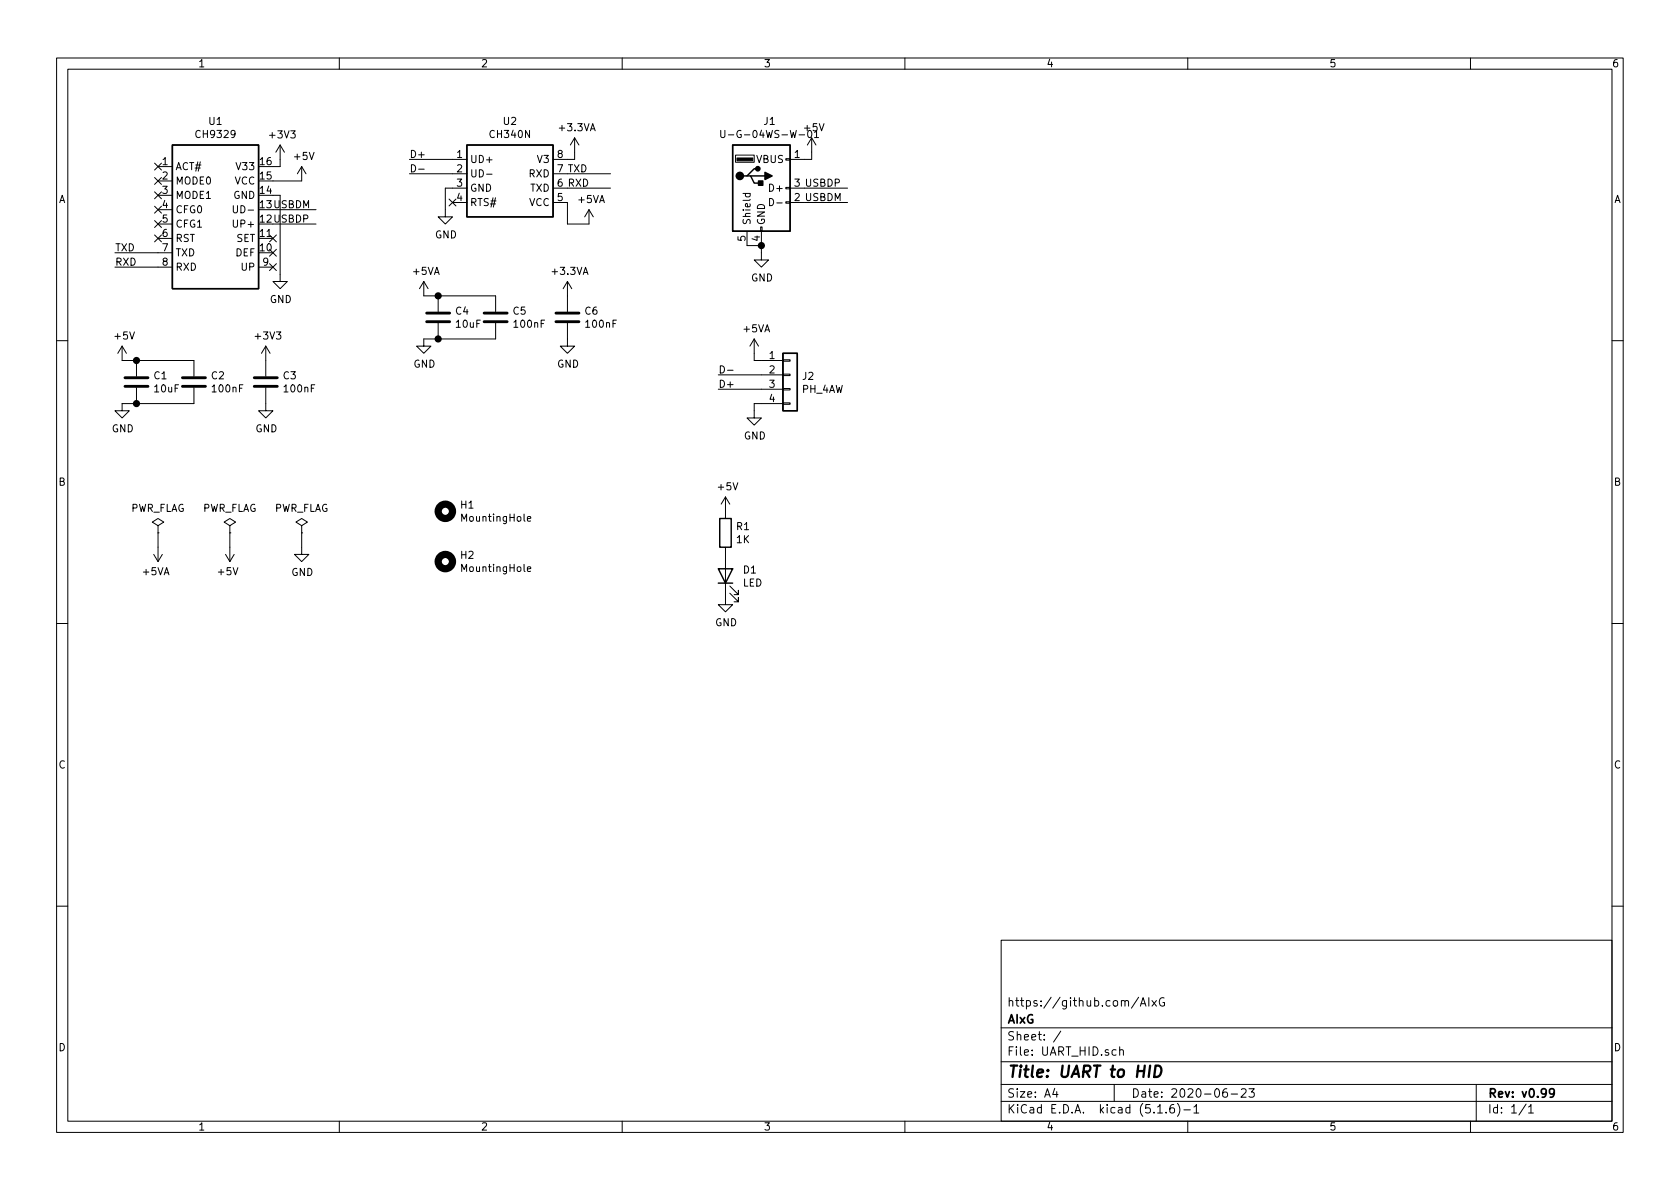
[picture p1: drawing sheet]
<svg xmlns="http://www.w3.org/2000/svg" width="297mm" height="210mm" viewBox="0 0 297 210" stroke-linecap="round" stroke-linejoin="round" font-family="sans-serif">
<g fill="none" stroke="#000" stroke-width=".18">
<path d="M10 10.3h277v189.9h-277zM12 12.2h273v186.1h-273zM60 10.3v1.9M110 10.3v1.9M160 10.3v1.9M210 10.3v1.9M260 10.3v1.9M27.3 39l1.2 1.2M27.3 36.5l1.2 1.2M27.3 33.9l1.2 1.2M27.3 31.4l1.2 1.2M27.3 28.8l1.2 1.3"/>
<path d="M27.9 29.5h2.6M27.9 32h2.6M27.9 34.5h2.6M27.9 37.1h2.6M27.9 39.6h2.6M28.5 39l-1.2 1.2M28.5 36.5l-1.2 1.2M28.5 33.9l-1.2 1.2M28.5 31.4l-1.2 1.2M28.5 28.8l-1.2 1.3M41.2 38.9v1l.3 .3 .4-.1 .1-.2v-1M41.2 36.4v1l.3 .2h.4l.1-.2v-1"/>
<path d="M48.3 34.5h1.2v15.3h1.3l-1.3 1.2-1.2-1.2h1.2M48.3 37.1h7.6M48.3 39.6h7.6M49.5 25.6l-.7 1.3M49.5 25.6v3.9h-1.2M49.5 25.6l.8 1.3M53.3 29.5l-.7 1.2M53.3 29.5v2.5h-5M53.3 29.5l.8 1.2M72.4 28.2h10.1M72.4 30.7h10.1M72.7 29.1a.64 .64 0 0 1 .8 .7 .64 .64 0 0 1-.8 .6z"/>
<path d="M74 29.9h1M79.4 35.2l1.2 1.2M80 35.8h2.5M80.6 35.2l-1.2 1.2M82.5 33.3h-3.8v5h1.3l-1.3 1.3-1.2-1.3h1.2M86 30.8h1M97.8 35.8h2.5v3.8h3.8v-2.5M97.8 33.3h10.1M97.8 30.7h10.1M101.6 24.4l-.8 1.2M101.6 24.4v3.8h-3.8M101.6 24.4l.8 1.2"/>
<path d="M104.1 37.1l-.7 1.2M104.1 37.1l.8 1.2M127.4 23.1v1l.3 .2h.3l.2-.2v-1M128.8 23.8h.9M130 27.4h3.3v1.3h-3.3zM131.4 34.2h1.2M131.9 34.2l-.1 .4 .2 .2 .6-.1v-.5M136.1 35.1a.64 .64 0 0 1 .7 .6 .64 .64 0 0 1-.7 .7zM137.3 35.9h1M138.9 35.7h.8v.2h-.8zM138.9 33.1h.8v.3h-.8zM138.9 28.1h.8v.2h-.8z"/>
<path d="M139.7 35.8h10.2M139.7 33.3h10.2M142.9 23.2l.2-.1a.67 .67 0 0 1 .5 .6 .67 .67 0 0 1-.5 .6l-.3-.2v-.3zM143.5 24.4l-.8 1.2M143.5 24.4v3.8h-3.8M143.5 24.4l.8 1.2M144 23.4l.4-.3v1.2M144 24.3h.7M20.3 44.7h10.2M20.3 47.2h10.2M27.3 41.5l1.2 1.3M27.9 42.2h2.6"/>
<path d="M28.5 41.5l-1.2 1.3M45.7 47.2h2.6M47.7 41.5l1.2 1.3M47.7 44.1l1.2 1.2M47.7 46.6l1.2 1.2M48.9 41.5l-1.2 1.3M48.9 44.1l-1.2 1.2M48.9 46.6l-1.2 1.2M74.9 49.8v2.5h12.7v2.8M74.9 49.8l-.7 1.2M74.9 49.8l.8 1.2M77.5 52.3v2.8"/>
<path d="M77.5 57.1v2.8M87.6 57.1v2.8h-12.7v1.3h1.3l-1.3 1.3-1.2-1.3h1.2M100.3 57.1v4.1h1.3l-1.3 1.3-1.2-1.3h1.2M100.3 49.8v5.3M100.3 49.8l-.7 1.2M100.3 49.8l.8 1.2M132.1 40.9v2.5h2.5M133.3 59.9l-.7 1.3M133.3 59.9v3.8h5.1M133.3 59.9l.8 1.3M134.5 40.1h.2v.8h-.2zM134.6 40.9v5.1h1.3l-1.3 1.2-1.3-1.2h1.3"/>
<path d="M10 60.2h2M21.6 61.2v2.5h12.7v2.8M21.6 61.2l-.8 1.3M21.6 61.2l.8 1.3M24.1 63.7v2.8M24.1 68.6v2.8M34.3 68.6v2.8h-12.7v1.2h1.3l-1.3 1.3-1.3-1.3h1.3M47 68.6v4h1.3l-1.3 1.3-1.3-1.3h1.3M47 61.2v5.3M47 61.2l-.8 1.3M47 61.2l.8 1.3M127 66.3h11.4"/>
<path d="M127 68.8h11.4M127.4 64.7a.64 .64 0 0 1 .7 .6 .64 .64 0 0 1-.7 .7zM128.6 65.5h1M138.4 71.2h1.3v.3h-1.3zM138.4 68.7h1.3v.3h-1.3zM138.4 63.6h1.3v.3h-1.3zM138.4 66.2h1.3v.2h-1.3zM138.4 71.4h-5.1v2.5h1.3l-1.3 1.3-1.2-1.3h1.2M285 60.2h2M27.2 98l.7 1.3M27.9 93l1.1-.7-1.1-.6-1 .6 1 .7v1.2M27.9 94.2h.1"/>
<path d="M27.9 94.2v5.1M28.7 98l-.8 1.3M39.9 98l.7 1.3M40.6 93l1.1-.7-1.1-.6-1 .6 1 .7v1.2M40.6 94.2h.1M40.6 94.2v5.1M41.4 98l-.8 1.3M53.3 94.2v3.8h1.3l-1.3 1.3-1.2-1.3h1.2M53.3 93l1.1-.7-1.1-.6-1 .6 1 .7v1.2M53.3 94.2h.1M93.2 91.7l.7-.1-.1-.2-.4-.1-.2 .2 .1 .6h.5M128.3 96.8v10.1h1.2l-1.2 1.3-1.3-1.3h1.3"/>
<path d="M128.3 87.9v3.8M128.3 87.9l-.8 1.2M128.3 87.9l.7 1.2M10 110.3h2M93.2 100.6l.7-.1-.1-.2-.4-.1-.2 .2 .1 .6h.5M129 104.9l1.6 1.5v-.7v.7h-.8M129 103.6l1.6 1.6v-.8v.8h-.8M285 110.3h2M10 160.2h2M177 166.3h108v32h-108zM201.3 176.3l-1.2 2M201.6 177.9l.5-1.5 .5 1.5"/>
<path d="M201.8 177.5h.7M203.1 176.4v1.5M203.7 176.9l.8 1M204.5 176.9l-.8 1M205.8 176.5a.73 .73 0 0 0-.9 .5 .73 .73 0 0 0 .6 .9l.4-.1v-.5h-.3M285 160.2h2M60 198.3v1.9M110 198.3v1.9M160 198.3v1.9M177 194.8h108M177 191.8h108M177 187.8h108"/>
<path d="M177 181.8h108M186.5 192.5l-.4 1h1M186.8 193v1M187.6 182.3l-1.3 2M197 191.8v3M198 185.7a.37 .37 0 0 1 .6 .1v.8M198 185.1v1.5M204.7 196.8h.8M206.2 196.7v.1M207.5 195.3a.59 .59 0 0 0-.7 .7v.5l.2 .2 .4 .1 .2-.1 .1-.5-.2-.2-.4-.1-.3 .3M208.2 195.1a1.71 1.71 0 0 1 0 2.3M209.3 196.3h1.2"/>
<path d="M210 198.3v1.9M211.1 195.8l.4-.5v1.5M211.1 196.8h.9M216.9 192.5a.62 .62 0 0 0-.7 .7l.1 .7 .2 .1 .5-.1v-.5l-.1-.2-.4-.1-.3 .3M217.7 193.5h1.1M219.5 192.7l.2-.2h.3l.3 .2v.3v.2l-.9 .8h.9M220.8 192.5h1l-.5 .6 .4 .1v.7l-.2 .1-.7-.1M260 198.3v1.9M261 191.8v6.5M269.8 195.2l-1.2 2M270.3 195.8l.4-.5v1.5M270.3 196.8h.8"/>
</g>
<path d="M274.8 193.2l-.1 .2a.48 .48 0 0 1-.7-.1v-.6a.48 .48 0 0 1 .7-.1v.1a1.19 1.19 0 0 1-.2 1.2l-.4 .1" fill="none" stroke="#000" stroke-width=".3"/>
<path d="M204.3 188.4h.5a1.09 1.09 0 0 1 .6 1.1 1.09 1.09 0 0 1-.9 .9h-.4z" fill="none" stroke="#000" stroke-width=".41"/>
<path d="M30.5 25.6h15.2v25.4h-15.2zM82.5 25.6h15.3v12.7h-15.3zM129.5 25.6h10.2v15.3h-10.2zM132.1 31.1h.6l.6 1.3h1.3M132.7 31.1h2.6M134 29.8h-.7l-1.2 1.3h-.7M138.4 62.5h2.6v10.1h-2.6zM127.3 91.7h2v5.1h-2zM127 100.6h2.5l-1.2 2.5zM127 103.1h2.5" fill="none" stroke="#000" stroke-width=".25"/>
<path d="M75.4 56.9h4.1M75.4 55.4h4.1M85.6 56.9h4.1M85.6 55.4h4.1M98.3 56.9h4.1M98.3 55.4h4.1M22.1 68.3h4.1M22.1 66.8h4.1M32.3 68.3h4M32.3 66.8h4M45 68.3h4M45 66.8h4" fill="none" stroke="#000" stroke-width=".51"/>
<g fill="#000" stroke="#000" stroke-width=".25">
<path d="M134.1 32h.8v.8h-.8zM135.3 30.5l1.2 .6-1.2 .6z"/>
<circle cx="130.8" cy="31.1" r=".63"/>
<circle cx="134" cy="29.8" r=".38"/>
<circle cx="77.5" cy="59.9" r=".51"/>
<circle cx="77.5" cy="52.3" r=".51"/>
<circle cx="134.6" cy="43.4" r=".51"/>
<circle cx="24.1" cy="63.7" r=".51"/>
<circle cx="24.1" cy="71.4" r=".51"/>
</g>
<path d="M130.3 27.9h2.8v.5h-2.8z" fill="#000" stroke="#000" stroke-width=".18"/>
<g fill="none" stroke="#000" stroke-width="1.3">
<circle cx="78.7" cy="90.4" r="1.27"/>
<circle cx="78.7" cy="99.3" r="1.27"/>
</g>
<text font-size="2.8" x="178" y="190.5">Title: UART to HID</text>
<g font-size="2.1">
<text x="178" y="178">https://github.com/AIxG</text>
<text x="178" y="184">Sheet: /</text>
<text x="178" y="181">AIxG</text>
<text x="178" y="186.7">File: UART_HID.sch</text>
<text x="178" y="196.9">KiCad E.D.A. kicad (5.1.6)-1</text>
<text x="178" y="194.1">Size: A4</text>
<text x="200" y="194.1">Date: 2020-06-23</text>
<text x="263" y="194.1">Rev: v0.99</text>
<text x="263" y="196.9">Id: 1/1</text>
</g>
<g font-size="1.8">
<text x="35" y="11.9">1</text>
<text x="85" y="11.9">2</text>
<text x="135" y="11.9">3</text>
<text x="185" y="11.9">4</text>
<text x="235" y="11.9">5</text>
<text x="285" y="11.9">6</text>
<text x="37" y="22.1">U1</text>
<text x="89.1" y="22.1">U2</text>
<text x="99" y="23.2">+3.3VA</text>
<text x="135.1" y="22.1">J1</text>
<text x="142.3" y="23.2">+5V</text>
<text x="28.7" y="29.2">1</text>
<text x="34.9" y="24.4">CH9329</text>
<text x="46" y="29.2">16</text>
<text x="47.8" y="24.5">+3V3</text>
<text x="52.1" y="28.3">+5V</text>
<text x="72.4" y="27.9">D+</text>
<text x="80.8" y="27.9">1</text>
<text x="83.1" y="28.8">UD+</text>
<text x="86.8" y="24.4">CH340N</text>
<text x="95.1" y="28.8">V3</text>
<text x="98.6" y="27.9">8</text>
<text x="129.3" y="24.4">U-G-04WS-W-01</text>
<text x="133.8" y="28.8">VBUS</text>
<text x="140.5" y="27.9">1</text>
<text x="10.4" y="35.9">A</text>
<text x="28.7" y="31.7">2</text>
<text x="28.7" y="34.3">3</text>
<text x="31" y="30.1">ACT#</text>
<text x="31" y="32.6">MODE0</text>
<text x="31" y="35.2">MODE1</text>
<text x="41.3" y="35.2">GND</text>
<text x="41.5" y="32.6">VCC</text>
<text x="42.1" y="30.1">V33</text>
<text x="46" y="34.3">14</text>
<text x="46" y="31.7">15</text>
<text x="80.8" y="30.5">2</text>
<text x="80.8" y="33">3</text>
<text x="80.8" y="35.6">4</text>
<text x="83.1" y="31.4">UD-</text>
<text x="83.1" y="33.9">GND</text>
<text x="93.5" y="31.4">RXD</text>
<text x="93.8" y="33.9">TXD</text>
<text x="98.6" y="35.6">5</text>
<text x="98.6" y="33">6 RXD</text>
<text x="98.6" y="30.5">7 TXD</text>
<text x="102.3" y="35.9">+5VA</text>
<text x="136.4" y="33.9">D+</text>
<text x="140.5" y="35.6">2 USBDM</text>
<text x="140.5" y="33">3 USBDP</text>
<text x="285.4" y="35.9">A</text>
<text x="28.7" y="36.8">4</text>
<text x="28.7" y="39.4">5</text>
<text x="28.7" y="41.9">6</text>
<text x="31" y="37.7">CFG0</text>
<text x="31" y="40.3">CFG1</text>
<text x="41.7" y="40.3">UP+</text>
<text x="42.1" y="37.7">UD-</text>
<text x="46" y="41.9">11</text>
<text x="46" y="39.4">12USBDP</text>
<text x="46" y="36.8">13USBDM</text>
<text x="83.1" y="36.4">RTS#</text>
<text x="93.5" y="36.4">VCC</text>
<text x="132.7" y="39.9" transform="rotate(-90 132.7 39.9)">Shield</text>
<text x="135.3" y="39.9" transform="rotate(-90 135.3 39.9)">GND</text>
<text x="20.3" y="47">RXD</text>
<text x="20.3" y="44.4">TXD</text>
<text x="28.7" y="44.4">7</text>
<text x="28.7" y="47">8</text>
<text x="31" y="42.8">RST</text>
<text x="31" y="45.3">TXD</text>
<text x="31" y="47.9">RXD</text>
<text x="41.7" y="45.3">DEF</text>
<text x="41.8" y="42.8">SET</text>
<text x="42.7" y="47.9">UP</text>
<text x="46" y="44.4">10</text>
<text x="46.5" y="47">9</text>
<text x="76.9" y="42.2">GND</text>
<text x="131.8" y="42.6" transform="rotate(-90 131.8 42.6)">5</text>
<text x="134.4" y="42.6" transform="rotate(-90 134.4 42.6)">4</text>
<text x="47.7" y="53.6">GND</text>
<text x="73.1" y="48.6">+5VA</text>
<text x="97.7" y="48.6">+3.3VA</text>
<text x="132.8" y="49.8">GND</text>
<text x="80.6" y="55.6">C4</text>
<text x="80.7" y="58">10uF</text>
<text x="90.8" y="55.6">C5</text>
<text x="91" y="58">100nF</text>
<text x="103.5" y="55.6">C6</text>
<text x="103.7" y="58">100nF</text>
<text x="131.5" y="58.8">+5VA</text>
<text x="20.4" y="60">+5V</text>
<text x="45.3" y="60">+3V3</text>
<text x="73.1" y="65">GND</text>
<text x="98.5" y="65">GND</text>
<text x="136" y="63.5">1</text>
<text x="27.3" y="67.1">C1</text>
<text x="27.4" y="69.4">10uF</text>
<text x="37.4" y="67.1">C2</text>
<text x="37.7" y="69.4">100nF</text>
<text x="50.1" y="67.1">C3</text>
<text x="50.4" y="69.4">100nF</text>
<text x="127" y="68.6">D+</text>
<text x="136" y="66">2</text>
<text x="136" y="68.6">3</text>
<text x="136" y="71.1">4</text>
<text x="141.8" y="69.5">PH_4AW</text>
<text x="141.9" y="67.2">J2</text>
<text x="19.8" y="76.4">GND</text>
<text x="45.2" y="76.4">GND</text>
<text x="131.5" y="77.7">GND</text>
<text x="10.4" y="85.9">B</text>
<text x="81.5" y="89.9">H1</text>
<text x="127.1" y="86.7">+5V</text>
<text x="285.4" y="85.9">B</text>
<text x="23" y="90.5">PWR_FLAG</text>
<text x="35.7" y="90.5">PWR_FLAG</text>
<text x="48.4" y="90.5">PWR_FLAG</text>
<text x="81.8" y="92.2">MountingHole</text>
<text x="130.3" y="93.7">R1</text>
<text x="25.3" y="101.7">+5VA</text>
<text x="38.7" y="101.7">+5V</text>
<text x="51.5" y="101.8">GND</text>
<text x="81.5" y="98.8">H2</text>
<text x="81.8" y="101.1">MountingHole</text>
<text x="130.3" y="96.1">1K</text>
<text x="131.5" y="101.4">D1</text>
<text x="131.3" y="103.7">LED</text>
<text x="126.4" y="110.7">GND</text>
<text x="10.4" y="135.9">C</text>
<text x="285.4" y="135.9">C</text>
<text x="10.4" y="185.9">D</text>
<text x="285.4" y="185.9">D</text>
<text x="35" y="199.9">1</text>
<text x="85" y="199.9">2</text>
<text x="135" y="199.9">3</text>
<text x="185" y="199.9">4</text>
<text x="235" y="199.9">5</text>
<text x="285" y="199.9">6</text>
</g>
</svg>
